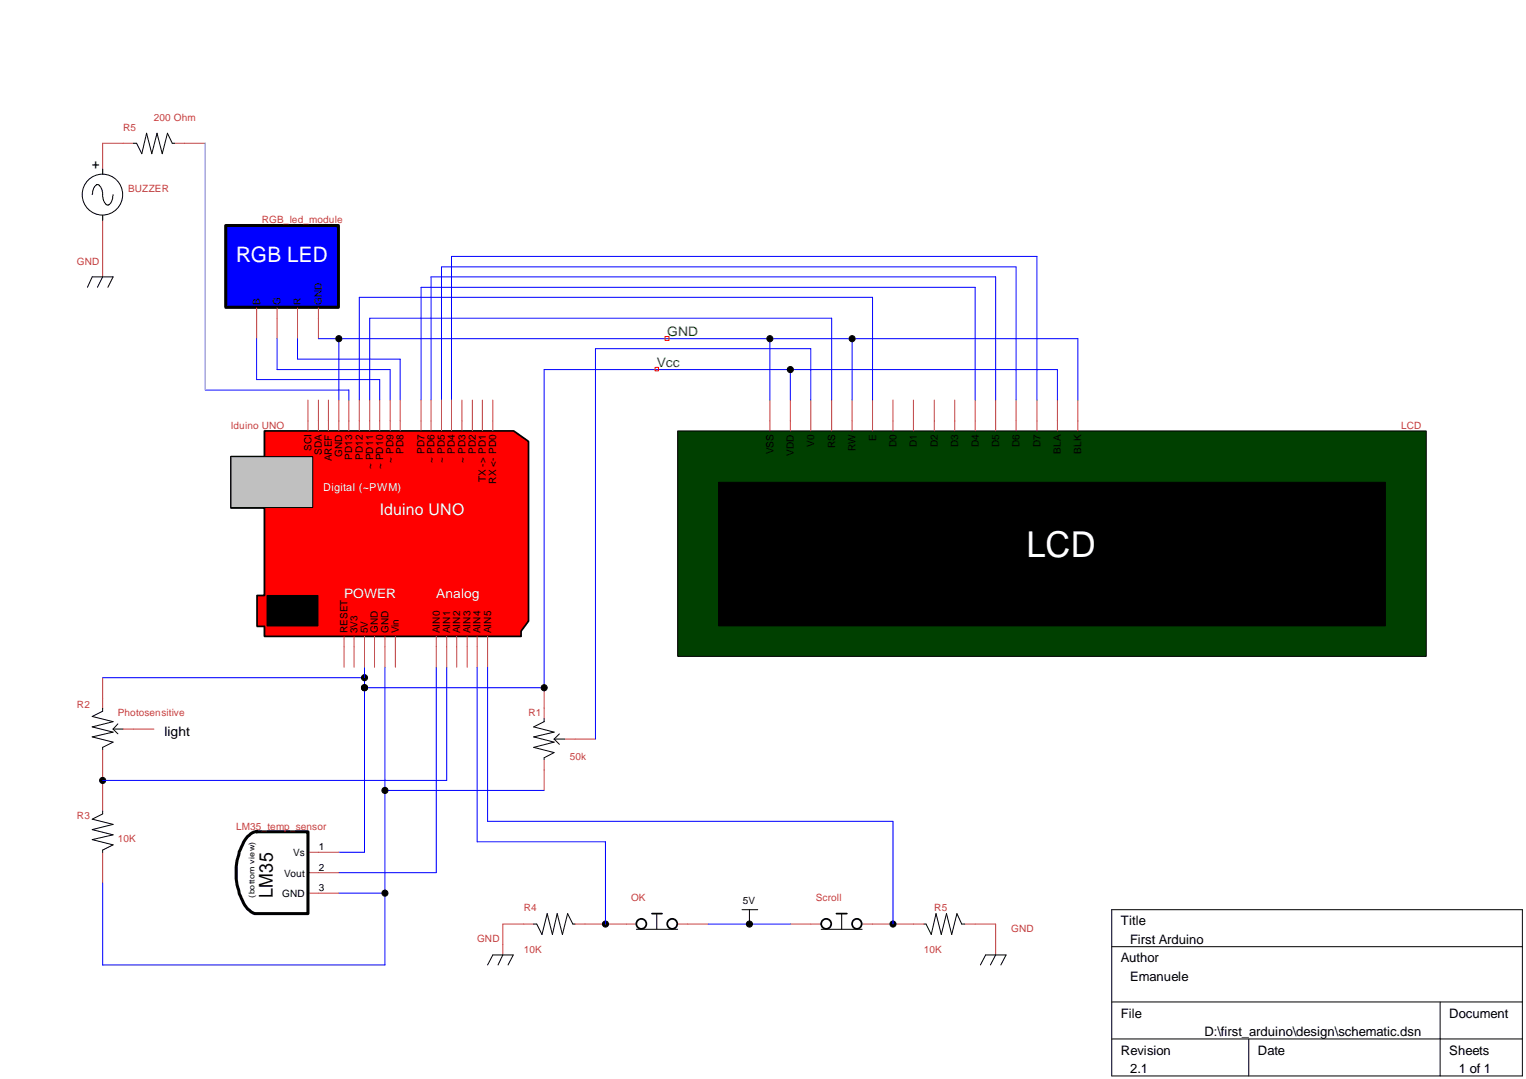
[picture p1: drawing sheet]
<svg xmlns="http://www.w3.org/2000/svg" width="297mm" height="210mm" viewBox="0 0 297 210" stroke-linecap="round" stroke-linejoin="round" font-family="sans-serif">
<path d="M131.9 83.8h145.7v43.9h-145.7z" fill-rule="evenodd" fill="#004000" stroke="#000" stroke-width=".19"/>
<g fill="none" stroke="#c04040" stroke-width=".19">
<path d="M149.9 77.8v6M153.8 77.8v6M157.8 77.8v6M161.9 77.8v6M165.9 77.8v6M169.8 77.8v6M173.8 77.8v6M177.8 77.8v6M181.9 77.8v6M185.8 77.8v6M189.8 77.8v6M193.8 77.8v6"/>
<path d="M197.8 77.8v6M201.8 77.8v6M205.8 77.8v6M209.8 77.8v6M105.9 133.8v6M105.9 147.8v6M109.9 143.8h6"/>
</g>
<path d="M139.9 93.8h129.8v28h-129.8z" fill-rule="evenodd" fill="#000" stroke="#000" stroke-width=".19"/>
<path d="M105.9 139.8v.6l-2 1 4 1-4 1 4 1-4 1 4 1-2 1v.4M107.9 143.8h2M107.9 143.8l1 1M108.9 142.8l-1 1" fill="none" stroke="#000" stroke-width=".19"/>
<g fill="none" stroke="#00f" stroke-width=".19">
<path d="M66 77.8v-11.9h143.8v11.9M69.9 77.8v-20h99.9v20M72 77.8v-15.9h89.9v15.9M82 77.8v-21.9h107.8v21.9M83.9 77.8v-23.9h109.9v23.9M85.9 77.8v-25.9h111.9v25.9M87.9 77.8v-27.9h113.9v27.9M149.9 65.9v11.9M153.8 71.9v5.9M157.8 77.8v-10h-41.9v76M165.9 65.9v11.9M205.8 77.8v-5.9h-99.9v61.9h-34.9"/>
<path d="M71 131.8v34h-5M74.9 129.8v44h-8.9M84.9 129.8v40h-18.9M74.9 153.8h31"/>
</g>
<path d="M127.5 71.5h.7v.7h-.7zM129.5 65.5h.7v.7h-.7z" fill="none" stroke="#f00" stroke-width=".19"/>
<path d="M43.9 43.9h22v15.9h-22z" fill-rule="evenodd" fill="#00f" stroke="#000" stroke-width=".59"/>
<path d="M50 59.9v6M53.9 59.9v6M57.9 59.9v6M62 59.9v6M20 131.8v6M20 145.8v11.9M24 141.8h6M20 165.8v6M59.9 165.8h6.1M59.9 173.8h6.1M59.9 169.8h6.1" fill="none" stroke="#c04040" stroke-width=".19"/>
<path d="M50 65.9v7.9h23.9v4M53.9 65.9v6h22v5.9M57.9 65.9v4h20v7.9M62 65.9h4M71 129.8v2h-51M87 129.8v22h-67M20 171.8v15.9h54.9v-13.9" fill="none" stroke="#00f" stroke-width=".19"/>
<g fill="#000" stroke="#000" stroke-width=".19">
<circle cx="66" cy="65.9" r=".59"/>
<circle cx="149.9" cy="65.9" r=".59"/>
<circle cx="153.8" cy="71.9" r=".59"/>
<circle cx="165.9" cy="65.9" r=".59"/>
<circle cx="71" cy="131.8" r=".59"/>
<circle cx="71" cy="133.8" r=".59"/>
<circle cx="105.9" cy="133.8" r=".59"/>
<circle cx="20" cy="151.8" r=".59"/>
<circle cx="74.9" cy="153.8" r=".59"/>
<circle cx="74.9" cy="173.7" r=".59"/>
</g>
<path d="M20 137.8v.6l-2.1 1 4.1 1-4.1 1 4.1 1-4.1 1 4.1 1-2 1v.4M20 157.7v.6l-2.1 1.1 4.1 1-4.1 1 4.1 1-4.1 .9 4.1 1.1-2 1v.4M22 141.8h2M22 141.8l.9 1M22.9 140.8l-.9 1" fill="none" stroke="#000" stroke-width=".19"/>
<path d="M48.2 162.7l.8-.6 .6-.3h10.3v15.9h-9.9a3.7 3.7 0 0 1-2.8-2.4 12.1 12.1 0 0 1 1-12.6z" fill="none" stroke="#000" stroke-width=".59"/>
<path d="M45 88.8h6.5v-5h48.5l2.9 2.1v34.9l-1.5 2v1h-49.9v-2h-1.5v-6h1.5v-17h-6.5z" fill="#f00" stroke="#000" stroke-width=".34"/>
<path d="M52 115.8h9.9v6h-9.9z" fill="#000" stroke="#000" stroke-width=".19"/>
<g fill="none" stroke="#c04040" stroke-width=".19">
<path d="M63.9 77.8v6M66 77.8v6M67.9 77.8v6M69.9 77.8v6M72 77.8v6M73.9 77.8v6M75.9 77.8v6M77.9 77.8v6M82 77.8v6M83.9 77.8v6M85.9 77.8v6M87.9 77.8v6"/>
<path d="M89.9 77.8v6M91.9 77.8v6M93.9 77.8v6M95.9 77.8v6M84.9 123.8v6M87 123.8v6M88.9 123.8v6M90.9 123.8v6M92.9 123.8v6"/>
</g>
<path d="M45 88.8h15.9v9.9h-15.9z" fill="#c0c0c0" stroke="#000" stroke-width=".19"/>
<g fill="none" stroke="#c04040" stroke-width=".19">
<path d="M26 27.9h-6v6M34 27.9h6M20 41.9v12M59.9 77.8v6M62 77.8v6M67 123.8v6M68.9 123.8v6M71 123.8v6M72.9 123.8v6M74.9 123.8v6M77 123.8v6M94.9 123.8v6"/>
<path d="M103.9 179.8h-6v6M111.9 179.8h12M131.9 179.8h5.9M153.8 179.8h6.1M167.8 179.8h12M187.8 179.8h6v6"/>
</g>
<g fill="none" stroke="#000" stroke-width=".19">
<path d="M17.9 37.9a2.19 2.19 0 0 1 1-2 1.39 1.39 0 0 1 1 1.4l.1 .1a2.86 2.86 0 0 0 .8 2.5 1.3 1.3 0 0 0 1.1-1.3l.1-.7M20 32.9v1M26 27.9h.6l1 2 .9-4 1 4 1.1-4 1 4 1-4 .9 2h.5M17 55.9l.9-2h4.1l-1 2M20 41.9v1M20 53.9l-1 2M103.9 179.8h.6l1 2 1-4.1 1 4.1 1-4.1 1 4.1 1-4.1 1 2.1h.4M127.8 177.7v3.1M144.4 177h3.1M145.9 177v2.8M163.8 177.7v3.1M179.8 179.8h.5l1 2 .9-4.1 1 4.1 1-4.1 1.1 4.1 1-4.1 .9 2.1h.6"/>
<path d="M216.4 177h79.9v32.3h-79.9zM94.9 187.7l1-1.9h4l-1 1.9M97.9 185.8l-1 1.9M123.9 180.8h8M159.9 180.8h7.9M190.8 187.7l1.1-1.9h3.9l-1 1.9M193.8 185.8l-1 1.9M216.4 184.2h79.9M216.4 194.9h79.9M280.3 194.9v14.4M216.4 202.1h79.9M243.1 202.1v7.2"/>
<circle cx="19.9" cy="37.9" r="4"/>
</g>
<g fill="none" stroke="#000" stroke-width=".34">
<path d="M126.9 177.7h2M162.8 177.7h2"/>
<circle cx="124.8" cy="179.7" r=".97"/>
<circle cx="130.9" cy="179.7" r=".97"/>
<circle cx="160.8" cy="179.7" r=".97"/>
<circle cx="166.8" cy="179.7" r=".95"/>
</g>
<path d="M40 27.9v48h27.9v1.9M92.9 129.8v34h25v16M94.9 129.8v30h78.9v20M137.8 179.8h16" fill="none" stroke="#00f" stroke-width=".19"/>
<g fill="#000" stroke="#000" stroke-width=".19">
<circle cx="117.9" cy="179.8" r=".59"/>
<circle cx="145.9" cy="179.8" r=".59"/>
<circle cx="173.8" cy="179.8" r=".59"/>
</g>
<path d="M40 27.9v48" fill="none" stroke="#c0c0c0" stroke-width=".19"/>
<text font-size="6.9" fill="#fff" x="199.8" y="108.3">LCD</text>
<text font-size="4.1" fill="#fff" x="46" y="51">RGB LED</text>
<text font-size="3.7" x="53.1" y="174.8" transform="rotate(-90 53.1 174.8)">LM35</text>
<text font-size="3.1" fill="#fff" x="73.9" y="100.2">Iduino UNO</text>
<g font-size="2.5">
<text x="19.4" y="32.9" transform="rotate(-90 19.4 32.9)">+</text>
<text x="32" y="143.2">light</text>
<text x="218.2" y="179.9">Title</text>
<text x="220" y="183.6">First Arduino</text>
<text x="218.2" y="187.1">Author</text>
<text x="220" y="190.8">Emanuele</text>
<text x="218.2" y="198">File</text>
<text x="282.1" y="198">Document</text>
<text x="234.4" y="201.5">D:\first_arduino\design\schematic.dsn</text>
<text x="218.2" y="205.2">Revision</text>
<text x="220" y="208.7">2.1</text>
<text x="244.9" y="205.2">Date</text>
<text x="282.1" y="205.2">Sheets</text>
<text x="284" y="208.7">1 of 1</text>
</g>
<g font-size="2.5" fill="#008020">
<text x="129.9" y="65.3">GND</text>
<text x="127.8" y="71.3">Vcc</text>
</g>
<g font-size="2.5" fill="#fff">
<text x="67" y="116.3">POWER</text>
<text x="84.9" y="116.3">Analog</text>
</g>
<text font-size="2.1" fill="#fff" x="62.9" y="95.4">Digital (~PWM)</text>
<g font-size="1.9" fill="#c04040">
<text x="30" y="23.5">200 Ohm</text>
<text x="24" y="25.5">R5</text>
<text x="25" y="37.4">BUZZER</text>
<text x="51" y="43.4">RGB_led_module</text>
<text x="15" y="51.5">GND</text>
<text x="45" y="83.4">Iduino UNO</text>
<text x="272.7" y="83.4">LCD</text>
<text x="15" y="137.8">R2</text>
<text x="22.9" y="139.4">Photosensitive</text>
<text x="102.9" y="139.4">R1</text>
<text x="110.9" y="147.8">50k</text>
<text x="15" y="159.4">R3</text>
<text x="46" y="161.4">LM35_temp_sensor</text>
<text x="22.9" y="163.8">10K</text>
<text x="101.9" y="177.3">R4</text>
<text x="122.9" y="175.4">OK</text>
<text x="158.8" y="175.4">Scroll</text>
<text x="181.9" y="177.3">R5</text>
<text x="92.9" y="183.3">GND</text>
<text x="101.9" y="185.3">10K</text>
<text x="179.8" y="185.3">10K</text>
<text x="196.8" y="181.4">GND</text>
</g>
<g font-size="1.9">
<text x="50.6" y="59.3" transform="rotate(-90 50.6 59.3)">B</text>
<text x="54.6" y="59.3" transform="rotate(-90 54.6 59.3)">G</text>
<text x="58.6" y="59.3" transform="rotate(-90 58.6 59.3)">R</text>
<text x="62.7" y="59.3" transform="rotate(-90 62.7 59.3)">GND</text>
<text x="60.6" y="87.7" transform="rotate(-90 60.6 87.7)">SCI</text>
<text x="62.7" y="88.5" transform="rotate(-90 62.7 88.5)">SDA</text>
<text x="64.6" y="89.8" transform="rotate(-90 64.6 89.8)">AREF</text>
<text x="66.6" y="88.9" transform="rotate(-90 66.6 88.9)">GND</text>
<text x="68.6" y="89.4" transform="rotate(-90 68.6 89.4)">PD13</text>
<text x="70.6" y="89.4" transform="rotate(-90 70.6 89.4)">PD12</text>
<text x="78.6" y="88.3" transform="rotate(-90 78.6 88.3)">PD8</text>
<text x="82.6" y="88.3" transform="rotate(-90 82.6 88.3)">PD7</text>
<text x="88.6" y="88.3" transform="rotate(-90 88.6 88.3)">PD4</text>
<text x="92.6" y="88.3" transform="rotate(-90 92.6 88.3)">PD2</text>
<text x="150.5" y="88.4" transform="rotate(-90 150.5 88.4)">VSS</text>
<text x="154.5" y="88.7" transform="rotate(-90 154.5 88.7)">VDD</text>
<text x="158.5" y="86.9" transform="rotate(-90 158.5 86.9)">V0</text>
<text x="162.6" y="87.2" transform="rotate(-90 162.6 87.2)">RS</text>
<text x="166.5" y="87.7" transform="rotate(-90 166.5 87.7)">RW</text>
<text x="170.5" y="85.8" transform="rotate(-90 170.5 85.8)">E</text>
<text x="174.5" y="87" transform="rotate(-90 174.5 87)">D0</text>
<text x="178.5" y="87" transform="rotate(-90 178.5 87)">D1</text>
<text x="182.5" y="87" transform="rotate(-90 182.5 87)">D2</text>
<text x="186.5" y="87" transform="rotate(-90 186.5 87)">D3</text>
<text x="190.5" y="87" transform="rotate(-90 190.5 87)">D4</text>
<text x="194.5" y="87" transform="rotate(-90 194.5 87)">D5</text>
<text x="198.5" y="87" transform="rotate(-90 198.5 87)">D6</text>
<text x="202.5" y="87" transform="rotate(-90 202.5 87)">D7</text>
<text x="206.5" y="88.2" transform="rotate(-90 206.5 88.2)">BLA</text>
<text x="210.5" y="88.2" transform="rotate(-90 210.5 88.2)">BLK</text>
<text x="72.6" y="91.2" transform="rotate(-90 72.6 91.2)">~ PD11</text>
<text x="74.6" y="91.2" transform="rotate(-90 74.6 91.2)">~ PD10</text>
<text x="76.6" y="90" transform="rotate(-90 76.6 90)">~ PD9</text>
<text x="84.6" y="90" transform="rotate(-90 84.6 90)">~ PD6</text>
<text x="86.6" y="90" transform="rotate(-90 86.6 90)">~ PD5</text>
<text x="90.6" y="90" transform="rotate(-90 90.6 90)">~ PD3</text>
<text x="94.6" y="93.8" transform="rotate(-90 94.6 93.8)">TX -&gt; PD1</text>
<text x="96.6" y="94.1" transform="rotate(-90 96.6 94.1)">RX &lt;- PD0</text>
<text x="67.6" y="123.2" transform="rotate(-90 67.6 123.2)">RESET</text>
<text x="69.6" y="123.2" transform="rotate(-90 69.6 123.2)">3V3</text>
<text x="71.6" y="123.2" transform="rotate(-90 71.6 123.2)">5V</text>
<text x="73.6" y="123.2" transform="rotate(-90 73.6 123.2)">GND</text>
<text x="75.6" y="123.2" transform="rotate(-90 75.6 123.2)">GND</text>
<text x="77.6" y="123.2" transform="rotate(-90 77.6 123.2)">Vin</text>
<text x="85.6" y="123.2" transform="rotate(-90 85.6 123.2)">AIN0</text>
<text x="87.6" y="123.2" transform="rotate(-90 87.6 123.2)">AIN1</text>
<text x="89.6" y="123.2" transform="rotate(-90 89.6 123.2)">AIN2</text>
<text x="91.6" y="123.2" transform="rotate(-90 91.6 123.2)">AIN3</text>
<text x="93.6" y="123.2" transform="rotate(-90 93.6 123.2)">AIN4</text>
<text x="95.6" y="123.2" transform="rotate(-90 95.6 123.2)">AIN5</text>
<text x="57.1" y="166.6">Vs</text>
<text x="62.1" y="165.4">1</text>
<text x="55.3" y="170.5">Vout</text>
<text x="62.1" y="173.3">3</text>
<text x="62.1" y="169.3">2</text>
<text x="54.9" y="174.5">GND</text>
<text x="144.6" y="176">5V</text>
</g>
<text font-size="1.5" x="49.5" y="174.6" transform="rotate(-90 49.5 174.6)">(bottom view)</text>
</svg>
